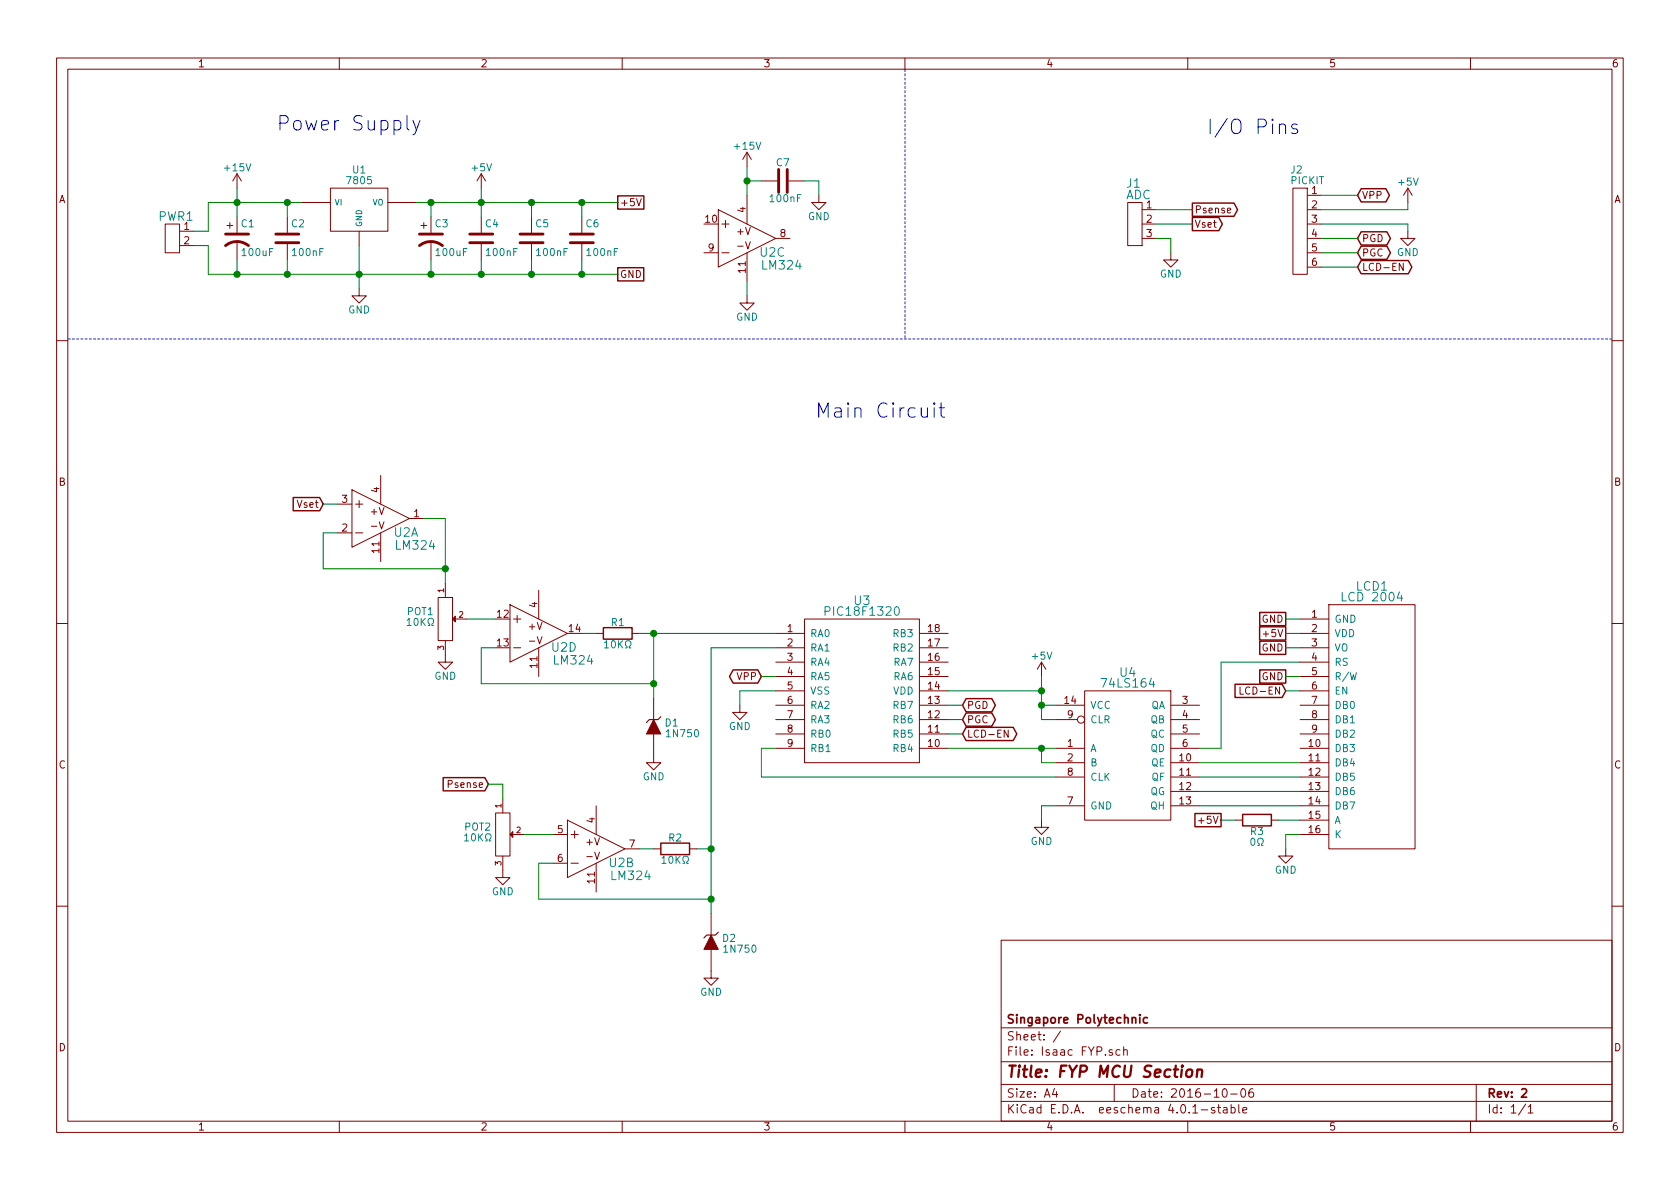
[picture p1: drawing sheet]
EESchema Schematic File Version 2
LIBS:power
LIBS:device
LIBS:transistors
LIBS:conn
LIBS:linear
LIBS:regul
LIBS:74xx
LIBS:cmos4000
LIBS:adc-dac
LIBS:memory
LIBS:xilinx
LIBS:microcontrollers
LIBS:dsp
LIBS:microchip
LIBS:analog_switches
LIBS:motorola
LIBS:texas
LIBS:intel
LIBS:audio
LIBS:interface
LIBS:digital-audio
LIBS:philips
LIBS:display
LIBS:cypress
LIBS:siliconi
LIBS:opto
LIBS:atmel
LIBS:contrib
LIBS:valves
LIBS:Isaac FYP-cache
EELAYER 25 0
EELAYER END
$Descr A4 11693 8268
encoding utf-8
Sheet 1 1
Title "FYP MCU Section"
Date "2016-10-06"
Rev "2"
Comp "Singapore Polytechnic"
Comment1 ""
Comment2 ""
Comment3 ""
Comment4 ""
$EndDescr
$Comp
L Header_1X2 PWR1
U 1 1
P 1250 1650
F 0 "PWR1" H 1225 1800 60  0000 C CNN
F 1 "Header_1X2" H 1400 1800 60  0001 C CNN
F 2 "Custom Footprint:Pin_Header_Straight_1x02" H 1250 1650 60  0001 C CNN
F 3 "" H 1250 1650 60  0000 C CNN
	1    1250 1650
	1    0    0    -1  
$EndComp
$Comp
L GND #PWR01
U 1 1
P 2500 2000
F 0 "#PWR01" H 2500 1750 50  0001 C CNN
F 1 "GND" H 2500 1850 50  0000 C CNN
F 2 "" H 2500 2000 50  0000 C CNN
F 3 "" H 2500 2000 50  0000 C CNN
	1    2500 2000
	1    0    0    -1  
$EndComp
$Comp
L +15V #PWR02
U 1 1
P 1650 1300
F 0 "#PWR02" H 1650 1150 50  0001 C CNN
F 1 "+15V" H 1650 1440 50  0000 C CNN
F 2 "" H 1650 1300 50  0000 C CNN
F 3 "" H 1650 1300 50  0000 C CNN
	1    1650 1300
	1    0    0    -1  
$EndComp
$Comp
L CP1 C1
U 1 1
P 1650 1650
F 0 "C1" H 1675 1750 50  0000 L CNN
F 1 "100uF" H 1675 1550 50  0000 L CNN
F 2 "Custom Footprint:Cap_Pol_Radial_D8_P2" H 1650 1650 50  0001 C CNN
F 3 "" H 1650 1650 50  0000 C CNN
	1    1650 1650
	1    0    0    -1  
$EndComp
$Comp
L C C2
U 1 1
P 2000 1650
F 0 "C2" H 2025 1750 50  0000 L CNN
F 1 "100nF" H 2025 1550 50  0000 L CNN
F 2 "Custom Footprint:Pin_Header_Straight_1x02" H 2038 1500 50  0001 C CNN
F 3 "" H 2000 1650 50  0000 C CNN
	1    2000 1650
	1    0    0    -1  
$EndComp
$Comp
L 7805 U1
U 1 1
P 2500 1450
F 0 "U1" H 2500 1725 50  0000 C CNN
F 1 "7805" H 2500 1650 50  0000 C CNN
F 2 "Custom Footprint:TO-220_Neutral123_Vertical" H 2500 1450 50  0001 C CNN
F 3 "" H 2500 1450 50  0000 C CNN
	1    2500 1450
	1    0    0    -1  
$EndComp
Wire Wire Line
	1350 1700 1450 1700
Wire Wire Line
	1450 1700 1450 1900
Wire Wire Line
	2500 1700 2500 2000
Connection ~ 2500 1900
Wire Wire Line
	2000 1900 2000 1800
Connection ~ 2000 1900
Wire Wire Line
	1650 1900 1650 1800
Connection ~ 1650 1900
Wire Wire Line
	1350 1600 1450 1600
Wire Wire Line
	1450 1600 1450 1400
Wire Wire Line
	1450 1400 2100 1400
Wire Wire Line
	2000 1400 2000 1500
Connection ~ 2000 1400
Wire Wire Line
	1650 1300 1650 1500
Connection ~ 1650 1400
$Comp
L CP1 C3
U 1 1
P 3000 1650
F 0 "C3" H 3025 1750 50  0000 L CNN
F 1 "100uF" H 3025 1550 50  0000 L CNN
F 2 "Custom Footprint:Cap_Pol_Radial_D8_P2" H 3000 1650 50  0001 C CNN
F 3 "" H 3000 1650 50  0000 C CNN
	1    3000 1650
	1    0    0    -1  
$EndComp
$Comp
L C C4
U 1 1
P 3350 1650
F 0 "C4" H 3375 1750 50  0000 L CNN
F 1 "100nF" H 3375 1550 50  0000 L CNN
F 2 "Custom Footprint:Pin_Header_Straight_1x02" H 3388 1500 50  0001 C CNN
F 3 "" H 3350 1650 50  0000 C CNN
	1    3350 1650
	1    0    0    -1  
$EndComp
$Comp
L +5V #PWR03
U 1 1
P 3350 1300
F 0 "#PWR03" H 3350 1150 50  0001 C CNN
F 1 "+5V" H 3350 1440 50  0000 C CNN
F 2 "" H 3350 1300 50  0000 C CNN
F 3 "" H 3350 1300 50  0000 C CNN
	1    3350 1300
	1    0    0    -1  
$EndComp
Wire Wire Line
	3350 1300 3350 1500
Connection ~ 3350 1400
Wire Wire Line
	3000 1400 3000 1500
Connection ~ 3000 1400
Wire Wire Line
	3350 1900 3350 1800
Wire Wire Line
	3000 1900 3000 1800
Connection ~ 3000 1900
Text Notes 1925 900  0    100  ~ 0
Power Supply
Wire Notes Line
	475  2350 11225 2350
$Comp
L LCD LCD1
U 1 1
P 9650 5050
F 0 "LCD1" H 9550 6025 60  0000 C CNN
F 1 "LCD 2004" H 9550 5950 60  0000 C CNN
F 2 "" H 9650 5050 60  0001 C CNN
F 3 "" H 9650 5050 60  0000 C CNN
	1    9650 5050
	1    0    0    -1  
$EndComp
$Comp
L 74LS164 U4
U 1 1
P 7850 5250
F 0 "U4" H 7850 5825 60  0000 C CNN
F 1 "74LS164" H 7850 5750 60  0000 C CNN
F 2 "Custom Footprint:IC_PDIP_14pin" H 7850 5250 60  0001 C CNN
F 3 "" H 7850 5250 60  0000 C CNN
	1    7850 5250
	1    0    0    -1  
$EndComp
Wire Wire Line
	8500 4600 9050 4600
Wire Wire Line
	8350 5200 8500 5200
Wire Wire Line
	8500 5200 8500 4600
Text GLabel 4300 1400 2    50   UnSpc ~ 0
+5V
Text GLabel 4300 1900 2    50   UnSpc ~ 0
GND
Connection ~ 3350 1900
Text GLabel 8950 4300 0    50   UnSpc ~ 0
GND
Text GLabel 8950 4500 0    50   UnSpc ~ 0
GND
Text GLabel 8950 4700 0    50   UnSpc ~ 0
GND
Text GLabel 8950 4400 0    50   UnSpc ~ 0
+5V
Text GLabel 8950 4800 0    50   Input ~ 0
LCD-EN
$Comp
L R R3
U 1 1
P 8750 5700
F 0 "R3" V 8675 5700 50  0000 C CNN
F 1 "0Ω" V 8600 5700 50  0000 C CNN
F 2 "Custom Footprint:Resistor-0.25W" V 8680 5700 50  0001 C CNN
F 3 "" H 8750 5700 50  0000 C CNN
	1    8750 5700
	0    -1   -1   0   
$EndComp
Wire Wire Line
	8350 5300 9050 5300
Wire Wire Line
	9050 5400 8350 5400
Wire Wire Line
	8350 5500 9050 5500
Wire Wire Line
	9050 5600 8350 5600
$Comp
L GND #PWR04
U 1 1
P 8950 5900
F 0 "#PWR04" H 8950 5650 50  0001 C CNN
F 1 "GND" H 8950 5750 50  0000 C CNN
F 2 "" H 8950 5900 50  0000 C CNN
F 3 "" H 8950 5900 50  0000 C CNN
	1    8950 5900
	1    0    0    -1  
$EndComp
Wire Wire Line
	8950 5900 8950 5800
Wire Wire Line
	8950 5800 9050 5800
Wire Wire Line
	8900 5700 9050 5700
Text GLabel 8500 5700 0    50   UnSpc ~ 0
+5V
Wire Wire Line
	8500 5700 8600 5700
$Comp
L +5V #PWR05
U 1 1
P 7250 4700
F 0 "#PWR05" H 7250 4550 50  0001 C CNN
F 1 "+5V" H 7250 4840 50  0000 C CNN
F 2 "" H 7250 4700 50  0000 C CNN
F 3 "" H 7250 4700 50  0000 C CNN
	1    7250 4700
	1    0    0    -1  
$EndComp
Wire Wire Line
	7250 4700 7250 5000
Wire Wire Line
	7250 5000 7350 5000
Wire Wire Line
	7350 4900 7250 4900
Connection ~ 7250 4900
Wire Wire Line
	8950 4300 9050 4300
Wire Wire Line
	8950 4400 9050 4400
Wire Wire Line
	9050 4500 8950 4500
Wire Wire Line
	8950 4700 9050 4700
Wire Wire Line
	8950 4800 9050 4800
$Comp
L GND #PWR06
U 1 1
P 7250 5700
F 0 "#PWR06" H 7250 5450 50  0001 C CNN
F 1 "GND" H 7250 5550 50  0000 C CNN
F 2 "" H 7250 5700 50  0000 C CNN
F 3 "" H 7250 5700 50  0000 C CNN
	1    7250 5700
	1    0    0    -1  
$EndComp
Wire Wire Line
	7250 5700 7250 5600
Wire Wire Line
	7250 5600 7350 5600
$Comp
L PIC18F1320 U3
U 1 1
P 6000 4800
F 0 "U3" H 6000 5425 60  0000 C CNN
F 1 "PIC18F1320" H 6000 5350 60  0000 C CNN
F 2 "" H 6000 4800 60  0001 C CNN
F 3 "" H 6000 4800 60  0000 C CNN
	1    6000 4800
	1    0    0    -1  
$EndComp
Wire Wire Line
	6600 5200 7350 5200
Wire Wire Line
	7350 5300 7250 5300
Wire Wire Line
	7250 5300 7250 5200
Connection ~ 7250 5200
Wire Wire Line
	5400 5200 5300 5200
Wire Wire Line
	5300 5200 5300 5400
Wire Wire Line
	5300 5400 7350 5400
Wire Wire Line
	6600 4800 7250 4800
Connection ~ 7250 4800
$Comp
L GND #PWR07
U 1 1
P 5150 4900
F 0 "#PWR07" H 5150 4650 50  0001 C CNN
F 1 "GND" H 5150 4750 50  0000 C CNN
F 2 "" H 5150 4900 50  0000 C CNN
F 3 "" H 5150 4900 50  0000 C CNN
	1    5150 4900
	1    0    0    -1  
$EndComp
Wire Wire Line
	5150 4900 5150 4800
Wire Wire Line
	5150 4800 5400 4800
$Comp
L Header_1X3 J1
U 1 1
P 7950 1550
F 0 "J1" H 7890 1830 60  0000 C CNN
F 1 "ADC" H 7925 1750 60  0000 C CNN
F 2 "Custom Footprint:Pin_Header_Straight_1x03" H 7950 1550 60  0001 C CNN
F 3 "" H 7950 1550 60  0000 C CNN
	1    7950 1550
	1    0    0    -1  
$EndComp
$Comp
L Header_1X6 J2
U 1 1
P 9100 1600
F 0 "J2" H 9025 2025 50  0000 C CNN
F 1 "PICKIT" H 9100 1950 50  0000 C CNN
F 2 "" H 9100 1600 50  0001 C CNN
F 3 "" H 9100 1600 50  0000 C CNN
	1    9100 1600
	1    0    0    -1  
$EndComp
Text GLabel 9450 1350 2    50   BiDi ~ 0
VPP
Text GLabel 9450 1750 2    50   BiDi ~ 0
PGC
Text GLabel 9450 1650 2    50   BiDi ~ 0
PGD
Text GLabel 6700 5100 2    50   BiDi ~ 0
LCD-EN
Wire Wire Line
	6700 5100 6600 5100
Text GLabel 9450 1850 2    50   BiDi ~ 0
LCD-EN
Wire Wire Line
	9450 1350 9200 1350
Wire Wire Line
	9200 1650 9450 1650
Wire Wire Line
	9450 1750 9200 1750
Wire Wire Line
	9200 1850 9450 1850
$Comp
L +5V #PWR08
U 1 1
P 9800 1400
F 0 "#PWR08" H 9800 1250 50  0001 C CNN
F 1 "+5V" H 9800 1540 50  0000 C CNN
F 2 "" H 9800 1400 50  0000 C CNN
F 3 "" H 9800 1400 50  0000 C CNN
	1    9800 1400
	1    0    0    -1  
$EndComp
$Comp
L GND #PWR09
U 1 1
P 9800 1600
F 0 "#PWR09" H 9800 1350 50  0001 C CNN
F 1 "GND" H 9800 1450 50  0000 C CNN
F 2 "" H 9800 1600 50  0000 C CNN
F 3 "" H 9800 1600 50  0000 C CNN
	1    9800 1600
	1    0    0    -1  
$EndComp
Wire Wire Line
	9800 1400 9800 1450
Wire Wire Line
	9800 1450 9200 1450
Wire Wire Line
	9200 1550 9800 1550
Wire Wire Line
	9800 1550 9800 1600
$Comp
L GND #PWR010
U 1 1
P 8150 1750
F 0 "#PWR010" H 8150 1500 50  0001 C CNN
F 1 "GND" H 8150 1600 50  0000 C CNN
F 2 "" H 8150 1750 50  0000 C CNN
F 3 "" H 8150 1750 50  0000 C CNN
	1    8150 1750
	1    0    0    -1  
$EndComp
Wire Wire Line
	8150 1750 8150 1650
Wire Wire Line
	8150 1650 8050 1650
Text GLabel 8300 1550 2    50   Output ~ 0
Vset
Text GLabel 8300 1450 2    50   Output ~ 0
Psense
Wire Wire Line
	8300 1550 8050 1550
Wire Wire Line
	8050 1450 8300 1450
Text Notes 8400 925  0    100  ~ 0
I/O Pins
Text GLabel 5300 4700 0    50   BiDi ~ 0
VPP
Wire Wire Line
	5300 4700 5400 4700
Text GLabel 6700 4900 2    50   BiDi ~ 0
PGD
Text GLabel 6700 5000 2    50   BiDi ~ 0
PGC
Wire Wire Line
	6700 4900 6600 4900
Wire Wire Line
	6600 5000 6700 5000
$Comp
L LM324-RESCUE-Isaac_FYP U2
U 1 1
P 2650 3600
F 0 "U2" H 2825 3500 60  0000 C CNN
F 1 "LM324" H 2890 3410 60  0000 C CNN
F 2 "Custom Footprint:IC_PDIP_14pin" H 2650 3600 60  0001 C CNN
F 3 "" H 2650 3600 60  0000 C CNN
	1    2650 3600
	1    0    0    -1  
$EndComp
$Comp
L LM324-RESCUE-Isaac_FYP U2
U 2 1
P 4150 5900
F 0 "U2" H 4325 5800 60  0000 C CNN
F 1 "LM324" H 4390 5710 60  0000 C CNN
F 2 "Custom Footprint:IC_PDIP_14pin" H 4150 5900 60  0001 C CNN
F 3 "" H 4150 5900 60  0000 C CNN
	2    4150 5900
	1    0    0    -1  
$EndComp
$Comp
L LM324-RESCUE-Isaac_FYP U2
U 4 1
P 3750 4400
F 0 "U2" H 3925 4300 60  0000 C CNN
F 1 "LM324" H 3990 4210 60  0000 C CNN
F 2 "Custom Footprint:IC_PDIP_14pin" H 3750 4400 60  0001 C CNN
F 3 "" H 3750 4400 60  0000 C CNN
	4    3750 4400
	1    0    0    -1  
$EndComp
Text GLabel 2250 3500 0    50   Input ~ 0
Vset
Wire Wire Line
	2250 3500 2350 3500
Text GLabel 3400 5450 0    50   Input ~ 0
Psense
Wire Wire Line
	3450 4500 3350 4500
Wire Wire Line
	3350 4500 3350 4750
Wire Wire Line
	3350 4750 4550 4750
$Comp
L R R1
U 1 1
P 4300 4400
F 0 "R1" V 4380 4400 50  0000 C CNN
F 1 "10KΩ" V 4225 4400 50  0000 C CNN
F 2 "Custom Footprint:Resistor-0.25W" V 4230 4400 50  0001 C CNN
F 3 "" H 4300 4400 50  0000 C CNN
	1    4300 4400
	0    -1   -1   0   
$EndComp
Wire Wire Line
	4050 4400 4150 4400
Wire Wire Line
	4550 4400 4550 4850
$Comp
L LM324-RESCUE-Isaac_FYP U2
U 3 1
P 5200 1650
F 0 "U2" H 5375 1550 60  0000 C CNN
F 1 "LM324" H 5440 1460 60  0000 C CNN
F 2 "Custom Footprint:IC_PDIP_14pin" H 5200 1650 60  0001 C CNN
F 3 "" H 5200 1650 60  0000 C CNN
	3    5200 1650
	1    0    0    -1  
$EndComp
$Comp
L +15V #PWR011
U 1 1
P 5200 1150
F 0 "#PWR011" H 5200 1000 50  0001 C CNN
F 1 "+15V" H 5200 1290 50  0000 C CNN
F 2 "" H 5200 1150 50  0000 C CNN
F 3 "" H 5200 1150 50  0000 C CNN
	1    5200 1150
	1    0    0    -1  
$EndComp
$Comp
L GND #PWR012
U 1 1
P 5200 2050
F 0 "#PWR012" H 5200 1800 50  0001 C CNN
F 1 "GND" H 5200 1900 50  0000 C CNN
F 2 "" H 5200 2050 50  0000 C CNN
F 3 "" H 5200 2050 50  0000 C CNN
	1    5200 2050
	1    0    0    -1  
$EndComp
Wire Wire Line
	5200 2050 5200 1950
Wire Wire Line
	5200 1350 5200 1150
$Comp
L C C7
U 1 1
P 5450 1250
F 0 "C7" V 5325 1200 50  0000 L CNN
F 1 "100nF" V 5575 1150 50  0000 L CNN
F 2 "Custom Footprint:Pin_Header_Straight_1x02" H 5488 1100 50  0001 C CNN
F 3 "" H 5450 1250 50  0000 C CNN
	1    5450 1250
	0    1    1    0   
$EndComp
$Comp
L GND #PWR013
U 1 1
P 5700 1350
F 0 "#PWR013" H 5700 1100 50  0001 C CNN
F 1 "GND" H 5700 1200 50  0000 C CNN
F 2 "" H 5700 1350 50  0000 C CNN
F 3 "" H 5700 1350 50  0000 C CNN
	1    5700 1350
	1    0    0    -1  
$EndComp
Wire Wire Line
	5300 1250 5200 1250
Connection ~ 5200 1250
Wire Wire Line
	5600 1250 5700 1250
Wire Wire Line
	5700 1250 5700 1350
$Comp
L POT POT1
U 1 1
P 3100 4300
F 0 "POT1" V 3050 4125 50  0000 C CNN
F 1 "10KΩ" V 3125 4125 50  0000 C CNN
F 2 "Custom Footprint:Potentiometer_Bourns_3386" H 3100 4300 50  0001 C CNN
F 3 "" H 3100 4300 50  0000 C CNN
	1    3100 4300
	0    1    1    0   
$EndComp
Wire Wire Line
	2350 3700 2250 3700
Wire Wire Line
	2250 3700 2250 3950
Wire Wire Line
	2250 3950 3100 3950
Wire Wire Line
	3100 3600 3100 4050
Wire Wire Line
	3100 3600 2950 3600
Connection ~ 3100 3950
Wire Wire Line
	3250 4300 3450 4300
$Comp
L GND #PWR014
U 1 1
P 3100 4550
F 0 "#PWR014" H 3100 4300 50  0001 C CNN
F 1 "GND" H 3100 4400 50  0000 C CNN
F 2 "" H 3100 4550 50  0000 C CNN
F 3 "" H 3100 4550 50  0000 C CNN
	1    3100 4550
	1    0    0    -1  
$EndComp
Connection ~ 4550 4400
$Comp
L POT POT2
U 1 1
P 3500 5800
F 0 "POT2" V 3450 5625 50  0000 C CNN
F 1 "10KΩ" V 3525 5625 50  0000 C CNN
F 2 "Custom Footprint:Potentiometer_Bourns_3386" H 3500 5800 50  0001 C CNN
F 3 "" H 3500 5800 50  0000 C CNN
	1    3500 5800
	0    1    1    0   
$EndComp
Wire Wire Line
	3400 5450 3500 5450
Wire Wire Line
	3500 5450 3500 5550
$Comp
L GND #PWR015
U 1 1
P 3500 6050
F 0 "#PWR015" H 3500 5800 50  0001 C CNN
F 1 "GND" H 3500 5900 50  0000 C CNN
F 2 "" H 3500 6050 50  0000 C CNN
F 3 "" H 3500 6050 50  0000 C CNN
	1    3500 6050
	1    0    0    -1  
$EndComp
Wire Wire Line
	3650 5800 3850 5800
Wire Wire Line
	3850 6000 3750 6000
Wire Wire Line
	3750 6000 3750 6250
Wire Wire Line
	3750 6250 4950 6250
$Comp
L R R2
U 1 1
P 4700 5900
F 0 "R2" V 4780 5900 50  0000 C CNN
F 1 "10KΩ" V 4625 5900 50  0000 C CNN
F 2 "Custom Footprint:Resistor-0.25W" V 4630 5900 50  0001 C CNN
F 3 "" H 4700 5900 50  0000 C CNN
	1    4700 5900
	0    -1   -1   0   
$EndComp
Wire Wire Line
	4850 5900 4950 5900
Wire Wire Line
	4550 5900 4450 5900
$Comp
L ZENER D1
U 1 1
P 4550 5050
F 0 "D1" V 4525 5175 50  0000 C CNN
F 1 "1N750" V 4600 5250 50  0000 C CNN
F 2 "Custom Footprint:1N4148" H 4550 5050 50  0001 C CNN
F 3 "" H 4550 5050 50  0000 C CNN
	1    4550 5050
	0    1    1    0   
$EndComp
$Comp
L GND #PWR016
U 1 1
P 4550 5250
F 0 "#PWR016" H 4550 5000 50  0001 C CNN
F 1 "GND" H 4550 5100 50  0000 C CNN
F 2 "" H 4550 5250 50  0000 C CNN
F 3 "" H 4550 5250 50  0000 C CNN
	1    4550 5250
	1    0    0    -1  
$EndComp
$Comp
L ZENER D2
U 1 1
P 4950 6550
F 0 "D2" V 4925 6675 50  0000 C CNN
F 1 "1N750" V 5000 6750 50  0000 C CNN
F 2 "Custom Footprint:1N4148" H 4950 6550 50  0001 C CNN
F 3 "" H 4950 6550 50  0000 C CNN
	1    4950 6550
	0    1    1    0   
$EndComp
$Comp
L GND #PWR017
U 1 1
P 4950 6750
F 0 "#PWR017" H 4950 6500 50  0001 C CNN
F 1 "GND" H 4950 6600 50  0000 C CNN
F 2 "" H 4950 6750 50  0000 C CNN
F 3 "" H 4950 6750 50  0000 C CNN
	1    4950 6750
	1    0    0    -1  
$EndComp
Connection ~ 4950 6250
Connection ~ 4550 4750
Connection ~ 4950 5900
Wire Wire Line
	4950 4500 4950 6350
$Comp
L C C5
U 1 1
P 3700 1650
F 0 "C5" H 3725 1750 50  0000 L CNN
F 1 "100nF" H 3725 1550 50  0000 L CNN
F 2 "Custom Footprint:Pin_Header_Straight_1x02" H 3738 1500 50  0001 C CNN
F 3 "" H 3700 1650 50  0000 C CNN
	1    3700 1650
	1    0    0    -1  
$EndComp
$Comp
L C C6
U 1 1
P 4050 1650
F 0 "C6" H 4075 1750 50  0000 L CNN
F 1 "100nF" H 4075 1550 50  0000 L CNN
F 2 "Custom Footprint:Pin_Header_Straight_1x02" H 4088 1500 50  0001 C CNN
F 3 "" H 4050 1650 50  0000 C CNN
	1    4050 1650
	1    0    0    -1  
$EndComp
Wire Wire Line
	2900 1400 4300 1400
Wire Wire Line
	1450 1900 4300 1900
Wire Wire Line
	4050 1800 4050 1900
Connection ~ 4050 1900
Wire Wire Line
	3700 1800 3700 1900
Connection ~ 3700 1900
Wire Wire Line
	3700 1500 3700 1400
Connection ~ 3700 1400
Wire Wire Line
	4050 1500 4050 1400
Connection ~ 4050 1400
Wire Notes Line
	6300 475  6300 2350
Text Notes 5675 2900 0    100  ~ 0
Main Circuit
Wire Wire Line
	4450 4400 5400 4400
Wire Wire Line
	5400 4500 4950 4500
$EndSCHEMATC
